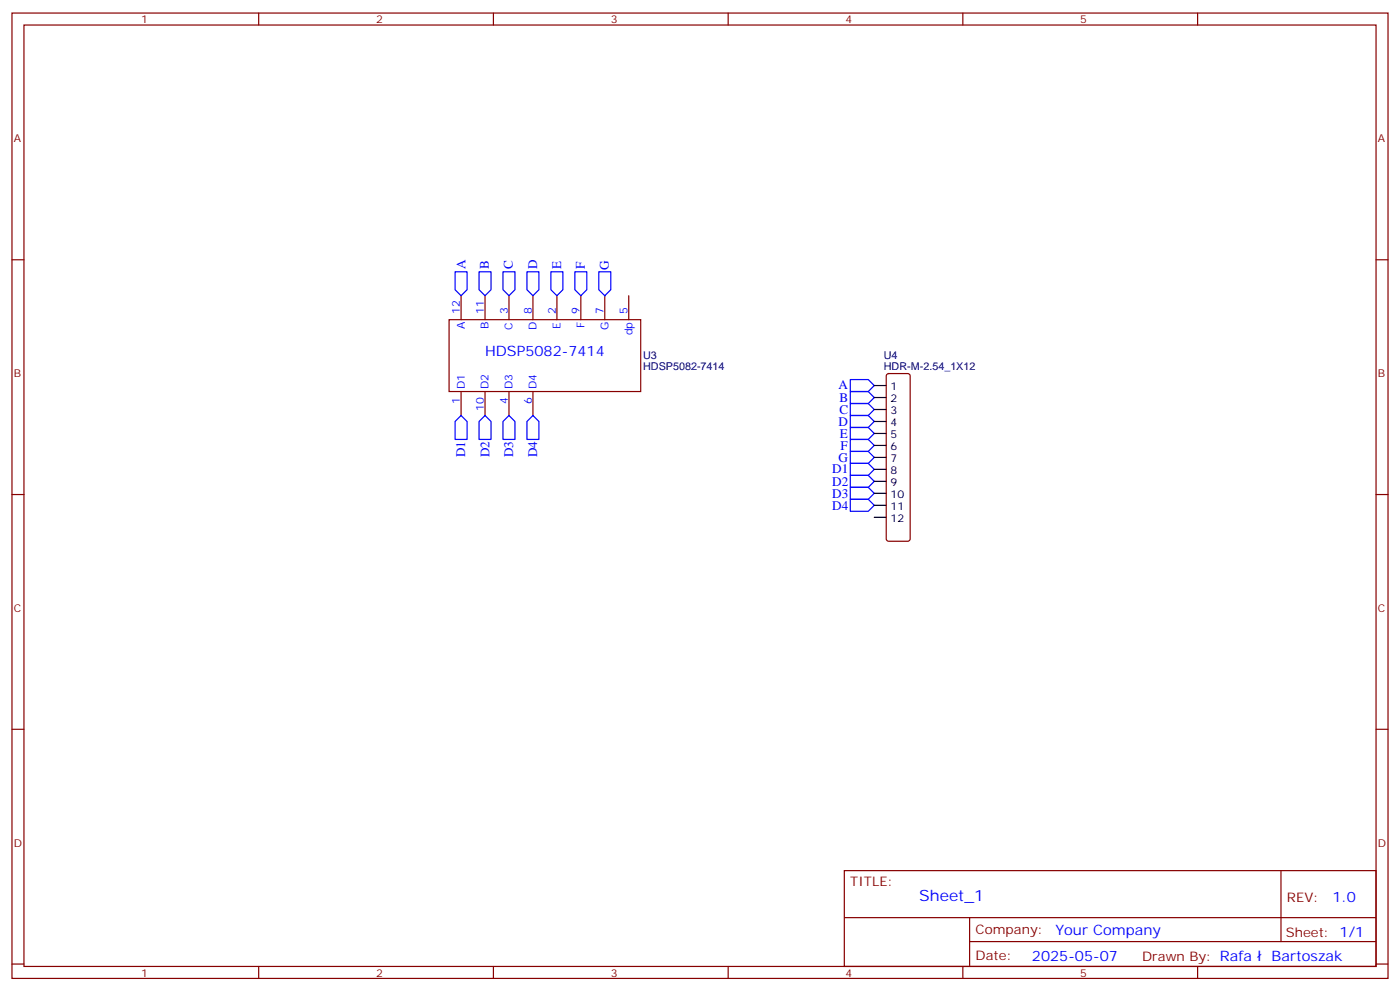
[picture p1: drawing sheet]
<svg xmlns="http://www.w3.org/2000/svg" width="412mm" height="292mm" viewBox="0 0 412 292" stroke-linecap="round" stroke-linejoin="round" font-family="sans-serif">
<g fill="none" stroke="#870000" stroke-width=".35">
<path d="M3.5 3.8h405.4v284.4h-405.4zM7.1 7.4h398.2v277.3h-398.2zM76.2 3.8v3.6M145.3 3.8v3.6M214.5 3.8v3.6M283.6 3.8v3.6M352.8 3.8v3.6M3.5 76.5h3.6M405.3 76.5h3.6M132.3 94.2h56.4v21.1h-56.4zM135.8 87.1v7.1M142.9 87.1v7.1"/>
<path d="M149.9 87.1v7.1M157 87.1v7.1M164 87.1v7.1M171.1 87.1v7.1M178.2 87.1v7.1M185.2 87.1v7.1M135.8 115.3v7.1M142.9 115.3v7.1M149.9 115.3v7.1M157 115.3v7.1M261.3 110.2l.5-.2h5.6l.5 .2 .2 .5v48l-.2 .5-.5 .2h-5.6l-.5-.2-.2-.5v-48zM3.5 145.7h3.6"/>
<path d="M405.3 145.7h3.6M3.5 214.8h3.6M405.3 214.8h3.6M248.7 256.4h156.6v28.3h-156.6zM377.3 256.5v20.8M248.7 270.3h156.5M285.6 277.3h119.6M285.6 270.3v14.1M3.5 284h3.6M76.2 284.7v3.5M145.3 284.7v3.5M214.5 284.7v3.5"/>
<path d="M283.6 284.7v3.5M352.8 284.7v3.5M405.3 284h3.6"/>
</g>
<g fill="none" stroke="#00f" stroke-width=".35">
<path d="M134.1 80h3.5v5.3l-1.8 1.8-1.7-1.8zM141.1 80h3.5v5.3l-1.7 1.8-1.8-1.8zM148.2 80h3.5v5.3l-1.8 1.8-1.7-1.8zM155.2 80h3.5v5.3l-1.7 1.8-1.8-1.8zM162.3 80h3.5v5.3l-1.8 1.8-1.7-1.8zM169.3 80h3.6v5.3l-1.8 1.8-1.8-1.8zM176.4 80h3.5v5.3l-1.7 1.8-1.8-1.8zM250.5 118.9h5.3l1.7 1.7-1.7 1.8h-5.3zM250.5 115.3h5.3l1.7 1.8-1.7 1.8h-5.3zM250.5 111.8h5.3l1.7 1.8-1.7 1.7h-5.3zM135.8 122.4l1.8 1.7v5.3h-3.5v-5.3zM142.9 122.4l1.7 1.7v5.3h-3.5v-5.3z"/>
<path d="M149.9 122.4l1.8 1.7v5.3h-3.5v-5.3zM157 122.4l1.7 1.7v5.3h-3.5v-5.3zM250.5 136.5h5.3l1.7 1.8-1.7 1.7h-5.3zM250.5 133h5.3l1.7 1.7-1.7 1.8h-5.3zM250.5 129.4h5.3l1.7 1.8-1.7 1.8h-5.3zM250.5 125.9h5.3l1.7 1.8-1.7 1.7h-5.3zM250.5 122.4h5.3l1.7 1.7-1.7 1.8h-5.3zM250.5 147.1h5.3l1.7 1.7-1.7 1.8h-5.3zM250.5 143.5h5.3l1.7 1.8-1.7 1.8h-5.3zM250.5 140h5.3l1.7 1.8-1.7 1.7h-5.3z"/>
</g>
<path d="M257.5 117.1h3.6M257.5 113.6h3.6M257.5 138.3h3.6M257.5 134.7h3.6M257.5 131.2h3.6M257.5 127.7h3.6M257.5 124.1h3.6M257.5 120.6h3.6M257.5 152.4h3.6M257.5 148.8h3.6M257.5 145.3h3.6M257.5 141.8h3.6" fill="none" stroke="#000" stroke-width=".35"/>
<text font-size="4.6" fill="#00f" x="270.8" y="265.5">Sheet_1</text>
<g font-size="4.2" fill="#00f">
<text x="142.9" y="104.7">HDSP5082-7414</text>
<text x="392.5" y="265.7">1.0</text>
<text x="310.9" y="275.3">Your Company</text>
<text x="304" y="283.1">2025-05-07</text>
<text x="374.6" y="283">Bartoszak</text>
</g>
<g font-size="3.9" fill="#00f">
<text x="137.1" y="79.2" transform="rotate(-90 137.1 79.2)">A</text>
<text x="144" y="79.3" transform="rotate(-90 144 79.3)">B</text>
<text x="151" y="79.3" transform="rotate(-90 151 79.3)">C</text>
<text x="158.2" y="79.3" transform="rotate(-90 158.2 79.3)">D</text>
<text x="165.3" y="79.3" transform="rotate(-90 165.3 79.3)">E</text>
<text x="172.3" y="79.4" transform="rotate(-90 172.3 79.4)">F</text>
<text x="179.4" y="79.4" transform="rotate(-90 179.4 79.4)">G</text>
<text x="247" y="114.7">A</text>
<text x="247.3" y="118.4">B</text>
<text x="247" y="125.4">D</text>
<text x="247.3" y="122">C</text>
<text x="247.4" y="128.9">E</text>
<text x="137" y="134.7" transform="rotate(-90 137 134.7)">D1</text>
<text x="144.1" y="134.7" transform="rotate(-90 144.1 134.7)">D2</text>
<text x="151.2" y="134.7" transform="rotate(-90 151.2 134.7)">D3</text>
<text x="158.3" y="134.7" transform="rotate(-90 158.3 134.7)">D4</text>
<text x="247" y="136">G</text>
<text x="247.6" y="132.5">F</text>
<text x="245.2" y="143.1">D2</text>
<text x="245.2" y="139.4">D1</text>
<text x="245.2" y="146.6">D3</text>
<text x="245.2" y="150.1">D4</text>
</g>
<g font-size="3.9" fill="#800">
<text x="250.5" y="261">TITLE:</text>
<text x="379.1" y="265.7">REV:</text>
<text x="287.4" y="275.2">Company:</text>
<text x="378.7" y="275.8">Sheet: 1/1</text>
<text x="287.4" y="282.9">Date:</text>
<text x="336.4" y="283">Drawn By: Rafa</text>
</g>
<g font-size="3.2" fill="#800">
<text x="41.6" y="6.8">1</text>
<text x="110.8" y="6.8">2</text>
<text x="179.9" y="6.8">3</text>
<text x="249.1" y="6.8">4</text>
<text x="318.2" y="6.8">5</text>
<text x="4.1" y="41.9">A</text>
<text x="405.9" y="41.9">A</text>
<text x="4.1" y="111.1">B</text>
<text x="405.9" y="111.1">B</text>
<text x="4.1" y="180.2">C</text>
<text x="405.9" y="180.2">C</text>
<text x="4.1" y="249.4">D</text>
<text x="405.9" y="249.4">D</text>
<text x="41.6" y="287.7">1</text>
<text x="110.8" y="287.7">2</text>
<text x="179.9" y="287.7">3</text>
<text x="249.1" y="287.7">4</text>
<text x="318.2" y="287.7">5</text>
</g>
<g font-size="3.2" fill="#00f">
<text x="135.5" y="92.4" transform="rotate(-90 135.5 92.4)">12</text>
<text x="142.5" y="92.4" transform="rotate(-90 142.5 92.4)">11</text>
<text x="149.6" y="92.4" transform="rotate(-90 149.6 92.4)">3</text>
<text x="156.6" y="92.4" transform="rotate(-90 156.6 92.4)">8</text>
<text x="163.7" y="92.4" transform="rotate(-90 163.7 92.4)">2</text>
<text x="170.7" y="92.4" transform="rotate(-90 170.7 92.4)">9</text>
<text x="177.8" y="92.4" transform="rotate(-90 177.8 92.4)">7</text>
<text x="184.9" y="92.4" transform="rotate(-90 184.9 92.4)">5</text>
<text x="136.9" y="97" transform="rotate(-90 136.9 97)">A</text>
<text x="143.9" y="97" transform="rotate(-90 143.9 97)">B</text>
<text x="151" y="97.1" transform="rotate(-90 151 97.1)">C</text>
<text x="158" y="97.3" transform="rotate(-90 158 97.3)">D</text>
<text x="165.1" y="96.9" transform="rotate(-90 165.1 96.9)">E</text>
<text x="172.2" y="96.7" transform="rotate(-90 172.2 96.7)">F</text>
<text x="179.2" y="97.3" transform="rotate(-90 179.2 97.3)">G</text>
<text x="186.3" y="98.8" transform="rotate(-90 186.3 98.8)">dp</text>
<text x="135.5" y="119.1" transform="rotate(-90 135.5 119.1)">1</text>
<text x="136.9" y="114.6" transform="rotate(-90 136.9 114.6)">D1</text>
<text x="143.9" y="114.6" transform="rotate(-90 143.9 114.6)">D2</text>
<text x="149.6" y="119.1" transform="rotate(-90 149.6 119.1)">4</text>
<text x="151" y="114.6" transform="rotate(-90 151 114.6)">D3</text>
<text x="156.6" y="119.1" transform="rotate(-90 156.6 119.1)">6</text>
<text x="158" y="114.6" transform="rotate(-90 158 114.6)">D4</text>
<text x="142.5" y="121.1" transform="rotate(-90 142.5 121.1)">10</text>
</g>
<g font-size="3.2" fill="#000080">
<text x="189.4" y="105.9">U3</text>
<text x="260.4" y="105.8">U4</text>
<text x="189.4" y="109.1">HDSP5082-7414</text>
<text x="260.4" y="109">HDR-M-2.54_1X12</text>
</g>
<g font-size="3.2">
<text x="262.4" y="118.5">2</text>
<text x="262.4" y="115">1</text>
<text x="262.4" y="125.6">4</text>
<text x="262.4" y="122">3</text>
<text x="262.4" y="129.1">5</text>
<text x="262.4" y="136.1">7</text>
<text x="262.4" y="132.6">6</text>
<text x="262.4" y="143.2">9</text>
<text x="262.4" y="139.7">8</text>
<text x="262.4" y="146.7">10</text>
<text x="262.4" y="153.8">12</text>
<text x="262.4" y="150.2">11</text>
</g>
</svg>
